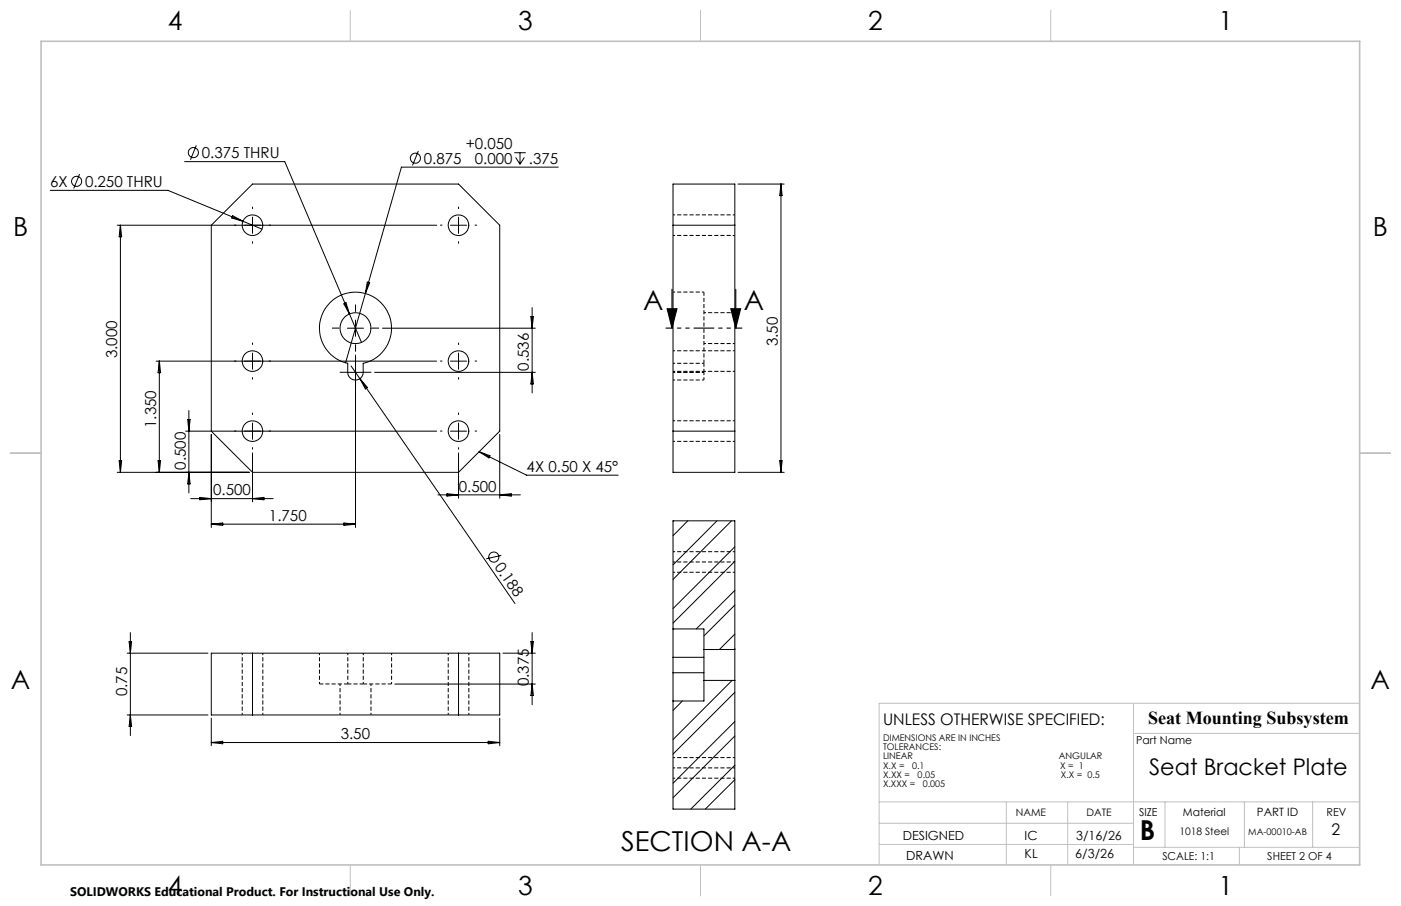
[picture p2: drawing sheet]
<svg xmlns="http://www.w3.org/2000/svg" width="432mm" height="279mm" viewBox="0 0 432 279" stroke-linecap="round" stroke-linejoin="round" font-family="sans-serif">
<g fill="none" stroke="#000" stroke-width=".31">
<path d="M15.5 58.7h36.3l29 12M24.5 53.7l-1.8 4.4M56.9 49.8h30.9l19.9 47M60.5 44.8l-1.8 4.5M128.9 46.6l-1.8 4.4M158.5 47.1h3.5M158.9 48.5l1.4 2.2M160.3 47.1v3.6M161.6 48.5l-1.3 2.2M172 51.5h-48.3l-17.2 60.4M207.4 56.8h19.1v88.9h-19.1zM227.5 56.8h14.2"/>
<path d="M240.7 56.8v88.9M240.7 56.8l.4 3.5h-.8zM36.1 69.5h98.5M37.1 69.5v76.2M37.1 69.5l.4 3.5h-.8zM65.1 69.5l12.7-12.7h63.5l12.7 12.7v63.5l-12.7 12.7h-63.5l-12.7-12.7zM71.7 66.5l3.2 1.7-3.5-1zM77.8 67v5M138.8 69.5h5M141.3 67v5M207.4 69.5h19.1M101.6 93.5a11.1 11.1 0 0 1 17.7 2.3 11.1 11.1 0 0 1-7.4 16.2v2.8a2.38 2.38 0 0 1-2.3 2.4 2.38 2.38 0 0 1-2.4-2.4v-2.8a11.1 11.1 0 0 1-5.6-18.5z"/>
<path d="M106 93.7l.6-.3 1.1 3.4zM107.7 96.8l3.7 8.8M109.6 98.7v5M113.2 87l.7 .2-1.3 3.3zM163.6 97.6h.8l-.4 3.6zM164 94.9v26.3M48.1 111.4h86.5M49.1 111.4v34.3M49.1 111.4l.4 3.5h-.8zM77.8 108.9v5M107.1 101.2h4.9M107.1 114.8h4.9"/>
<path d="M108.2 112.9l2.7 3.9M109.6 109.5v53.2M110.9 116.8l47.8 69.3M110.9 116.8l2.3 2.7-.6 .4zM115.5 114.8h49.5M117.9 101.2h47.1M138.8 111.4h5M141.3 108.9v5M164 114.8l.4 3.6h-.8zM57.2 133h77.4M57.9 129.4h.7l-.4 3.6zM58.2 126.6v25.4"/>
<path d="M65.1 133.9v28.8M77.8 130.5v5M77.8 139.7v15.1M138.8 133h5M141.3 130.5v5M141.3 139.7v13.9M147.7 139.3l3.3 1.2-.3 .7zM147.7 139.3l14.6 7.2h28.2M154 133.9v19.7M207.4 133h19.1M36.1 145.7h40.7M36.7 142.1h.8l-.4 3.6z"/>
<path d="M48.7 142.1h.8l-.4 3.6zM58.2 145.7l.4 3.5h-.7zM58.8 153.8h25.4M61.6 153.4l3.5 .4-3.5 .3zM77.8 153.8l3.6-.4v.7zM135 152.6h25.4M137.8 152.3l3.5 .3-3.5 .4zM154 152.6l3.6-.3v.7zM227.5 145.7h14.2M240.3 142.1h.8l-.4 3.6zM65.1 161.6h44.5M65.1 161.6l3.6-.3v.7z"/>
<path d="M106 161.3l3.6 .3-3.6 .4zM154.5 171.3l-4.6 1M207.5 160.6l-.1 .1M212 160.6l-4.6 4.6M221 160.6l-13.6 13.6M225.5 160.6l-18.1 18.1M226.5 168.6l-19.1 19.1M226.5 173.1l-19.1 19.1M39.8 197.9h.8l-.4 3.5zM40.2 195.1v31.7M163.6 197.9h.8l-.4 3.5zM164 195.1v22.2"/>
<path d="M207.4 194v8.7M207.4 194v-33.4h19.1v39.7M207.4 194h9.6v6.3M226.5 182.1l-11.9 11.9M226.5 195.5l-4.8 4.8M226.5 186.6l-9.5 9.5M39.2 201.4h24.9M65.1 201.4h88.9v19.1h-88.9zM77.8 201.4v19.1M121.7 211h43.3M141.3 201.4v19.1M155 201.4h10"/>
<path d="M164 211l.4 3.5h-.8zM207.4 207.5v8.7M207.4 202.7v4.8M207.4 202.7h9.6M207.4 207.5h9.6M210.3 216.2l-2.9 2.9M217 200.3v9.5M217 200.3h9.5M217 209.8v6.4h-9.6M217 209.8h9.5M225.6 209.8l-18.2 18.3M226.5 200.3v9.5"/>
<path d="M226.5 209.8v39.7h-19.1v-33.3M226.5 200l-.3 .3M226.5 213.5l-19.1 19.1M39.2 220.5h24.9M40.2 220.5l.4 3.5h-.8zM65.1 221.5v8.5M65.1 229l3.6-.4v.8zM65.1 229h88.9M150.5 228.6l3.5 .4-3.5 .4zM154 221.5v8.5M226.5 222.5l-19.1 19M226.5 236l-13.6 13.5"/>
<path d="M226.5 227l-19.1 19M226.5 249.4l-.1 .1M226.5 240.5l-9.1 9"/>
<circle cx="23.6" cy="55.9" r="1.56"/>
<circle cx="59.6" cy="47.1" r="1.55"/>
<circle cx="128" cy="48.8" r="1.55"/>
<circle cx="77.8" cy="69.4" r="3.2"/>
<circle cx="141.3" cy="69.4" r="3.2"/>
<circle cx="77.8" cy="111.4" r="3.2"/>
<circle cx="109.6" cy="101.2" r="4.8"/>
<circle cx="141.3" cy="111.4" r="3.2"/>
<circle cx="77.8" cy="132.9" r="3.2"/>
<circle cx="141.3" cy="132.9" r="3.2"/>
<circle cx="152.2" cy="171.8" r="1.55"/>
</g>
<g fill="none" stroke="#000" stroke-width=".31" stroke-dasharray="1.3 .6" stroke-dashoffset=".6" stroke-linecap="butt">
<path d="M207.4 72.6h19.1M226.5 66.3h-19.1M217 90.1h-9.6M226.5 96.4h-9.5M207.4 112h9.6M207.4 114.8h9.6M207.4 114.5h19.1M207.4 117.2h9.6M217 105.9h9.5M226.5 108.2h-19.1M207.4 136.1h19.1M226.5 129.8h-19.1"/>
<path d="M207.4 173.3h19.1M207.4 176.5h19.1M226.5 170.1h-19.1M74.7 201.4v19.1M98.5 201.4v9.5M104.8 210.9v9.6M107.2 201.4v9.5M112 201.4v9.5M120.7 210.9v-9.5M138.2 201.4v19.1M81 220.5v-19.1M114.3 220.5v-9.6"/>
<path d="M144.5 220.5v-19.1M207.4 240h19.1M226.5 236.8h-19.1M226.5 233.6h-19.1"/>
</g>
<path d="M217 112v2.8M107.2 210.9h4.8" fill="none" stroke="#000" stroke-width=".31" stroke-dasharray="1.3 .6" stroke-dashoffset=".2" stroke-linecap="butt"/>
<path d="M217 112v-21.9M98.5 210.9h8.7M112 210.9h8.7" fill="none" stroke="#000" stroke-width=".31" stroke-dasharray="1.3 .6" stroke-dashoffset=".1" stroke-linecap="butt"/>
<path d="M217 117.2v-2.4" fill="none" stroke="#000" stroke-width=".31" stroke-dasharray="1.3 .6" stroke-dashoffset=".4" stroke-linecap="butt"/>
<path d="M205.6 95.2h3l-1.5 6zM207.1 89.2v12M225.2 95.2h3l-1.4 6zM226.8 89.2v12" fill="none" stroke="#000" stroke-width=".35"/>
<g fill="none" stroke="#000" stroke-width=".31" stroke-dasharray="15.2 1.3 1.3 1.3" stroke-linecap="butt">
<path d="M72.8 69.4h-.6M77.8 64.4v-.6M77.8 74.4v.7M82.8 69.4h.7M136.3 69.4h-.6M141.3 64.4v-.6M141.3 74.4v.7M146.3 69.4h.7M109.6 96.2v-2.3M72.8 111.3h-.6M77.8 106.3v-.6M77.8 116.3v.7"/>
<path d="M82.8 111.3h.7M104.6 101.2h-2.3M107.1 114.8h-2.4M109.6 106.2v2.2M109.6 112.3v-2.4M109.6 117.3v2.4M112.1 114.8h2.4M114.6 101.2h2.2M136.3 111.3h-.6M141.3 106.3v-.6M141.3 116.3v.7M146.3 111.3h.7"/>
<path d="M72.8 132.9h-.6M77.8 127.9v-.6M77.8 137.9v.7M82.8 132.9h.7M136.3 132.9h-.6M141.3 127.9v-.6M141.3 137.9v.7M146.3 132.9h.7"/>
</g>
<path d="M228.8 101.2h-23.7" fill="none" stroke="#000" stroke-width=".35" stroke-dasharray="6.3 1.3 1.3 1.3 1.3 1.3" stroke-dashoffset="4.1" stroke-linecap="butt"/>
<g fill="none" stroke="#c0c0c0" stroke-width=".31">
<path d="M107.9 3.2v9.5M215.9 3.2v9.5M323.8 3.2v9.5M3.1 139.7h9.6M419.1 139.7h9.5M349.4 216.9v49.8M419.1 216.9h-148.1v49.8M349.4 226.2h69.7M271 247.3h148.1M271 253.9h78.4M310.2 247.3v19.4M329.1 247.3v19.4"/>
<path d="M359.1 247.3v14M383.5 247.3v14M404.6 247.3v14M107.9 266.7v9.6M215.9 266.7v9.6M271 260.4h78.4M323.8 266.7v9.6M349.4 261.3h69.7M382 261.3v5.4"/>
</g>
<path d="M12.7 12.7h406.4v254h-406.4z" fill="none" stroke="#c0c0c0" stroke-width=".5"/>
<path d="M225.2 95.2h3l-1.4 6zM205.6 95.2h3l-1.5 6z" fill="#000"/>
<g font-size="8.5">
<text x="198.3" y="95.5">A</text>
<text x="229.3" y="95.5">A</text>
<text x="191.5" y="262.3">SECTION A-A</text>
<text x="351.3" y="259">B</text>
</g>
<g font-size="8.1">
<text x="51.7" y="9.3">4</text>
<text x="159.7" y="9.3">3</text>
<text x="267.6" y="9.3">2</text>
<text x="375.6" y="9.3">1</text>
<text x="4" y="72.8">B</text>
<text x="423.1" y="72.8">B</text>
<text x="3.3" y="212.5">A</text>
<text x="422.4" y="212.5">A</text>
<text x="51.7" y="276">4</text>
<text x="159.7" y="276">3</text>
<text x="267.6" y="276">2</text>
<text x="375.6" y="276">1</text>
</g>
<text font-size="7.1" x="354.1" y="239.1">Seat Bracket Plate</text>
<text font-size="5.6" x="353.8" y="223.3">Seat Mounting Subsystem</text>
<g font-size="4.9">
<text x="272.2" y="223.4">UNLESS OTHERWISE SPECIFIED:</text>
<text x="410.4" y="257.6">2</text>
</g>
<g font-size="4.7">
<text x="143.5" y="46">+0.050</text>
<text x="62.2" y="48.8">0.375 THRU</text>
<text x="130.6" y="50.5">0.875</text>
<text x="146.4" y="50.5">0.000</text>
<text x="163" y="50.5">.375</text>
<text x="15.5" y="57.6">6X</text>
<text x="26.2" y="57.6">0.250 THRU</text>
<text x="239.7" y="106.8" transform="rotate(-90 239.7 106.8)">3.50</text>
<text x="36.1" y="110.5" transform="rotate(-90 36.1 110.5)">3.000</text>
<text x="163" y="114.4" transform="rotate(-90 163 114.4)">0.536</text>
<text x="48.1" y="132" transform="rotate(-90 48.1 132)">1.350</text>
<text x="57.2" y="144.9" transform="rotate(-90 57.2 144.9)">0.500</text>
<text x="162.3" y="145.5">4X 0.50 X 45°</text>
<text x="65.7" y="152.7">0.500</text>
<text x="141.4" y="151.6">0.500</text>
<text x="82.9" y="160.6">1.750</text>
<text x="152.3" y="174.9" transform="rotate(55 152.3 174.9)">0.188</text>
<text x="39.2" y="214.8" transform="rotate(-90 39.2 214.8)">0.75</text>
<text x="163" y="211.7" transform="rotate(-90 163 211.7)">0.375</text>
<text x="105" y="227.9">3.50</text>
</g>
<g font-size="3.9">
<text x="278.2" y="259.1">DESIGNED</text>
<text x="315.8" y="259.1">IC</text>
<text x="331.7" y="259.1">3/16/26</text>
<text x="279.3" y="265.2">DRAWN</text>
<text x="315.8" y="264.7">KL</text>
<text x="331.4" y="264.7">6/3/26</text>
</g>
<text font-size="3.8" x="21.6" y="276.3">SOLIDWORKS Educational Product. For Instructional Use Only.</text>
<text font-size="3.5" x="387.4" y="251.8">PART ID</text>
<g font-size="3.4">
<text x="350.2" y="229.5">Part Name</text>
<text x="351.1" y="251.6">SIZE</text>
<text x="364.6" y="251.6">Material</text>
<text x="408.9" y="251.7">REV</text>
<text x="358.3" y="265.2">SCALE: 1:1</text>
<text x="390.6" y="265.2">SHEET 2 OF 4</text>
</g>
<g font-size="3.2">
<text x="313.1" y="251.6">NAME</text>
<text x="334.8" y="251.6">DATE</text>
<text x="363.5" y="257.6">1018 Steel</text>
</g>
<g font-size="2.8">
<text x="272.2" y="228.6">DIMENSIONS ARE IN INCHES</text>
<text x="272.2" y="231.4">TOLERANCES:</text>
<text x="272.2" y="234.2">LINEAR</text>
<text x="272.2" y="237">X.X =</text>
<text x="272.2" y="239.8">X.XX =</text>
<text x="281.1" y="237">0.1</text>
<text x="282.8" y="239.8">0.05</text>
<text x="326.3" y="234.2">ANGULAR</text>
<text x="326.8" y="237">X = 1</text>
<text x="327" y="239.8">X.X = 0.5</text>
<text x="272.2" y="242.7">X.XXX =</text>
<text x="284.4" y="242.7">0.005</text>
<text x="384.7" y="257.6">MA-00010-AB</text>
</g>
</svg>
